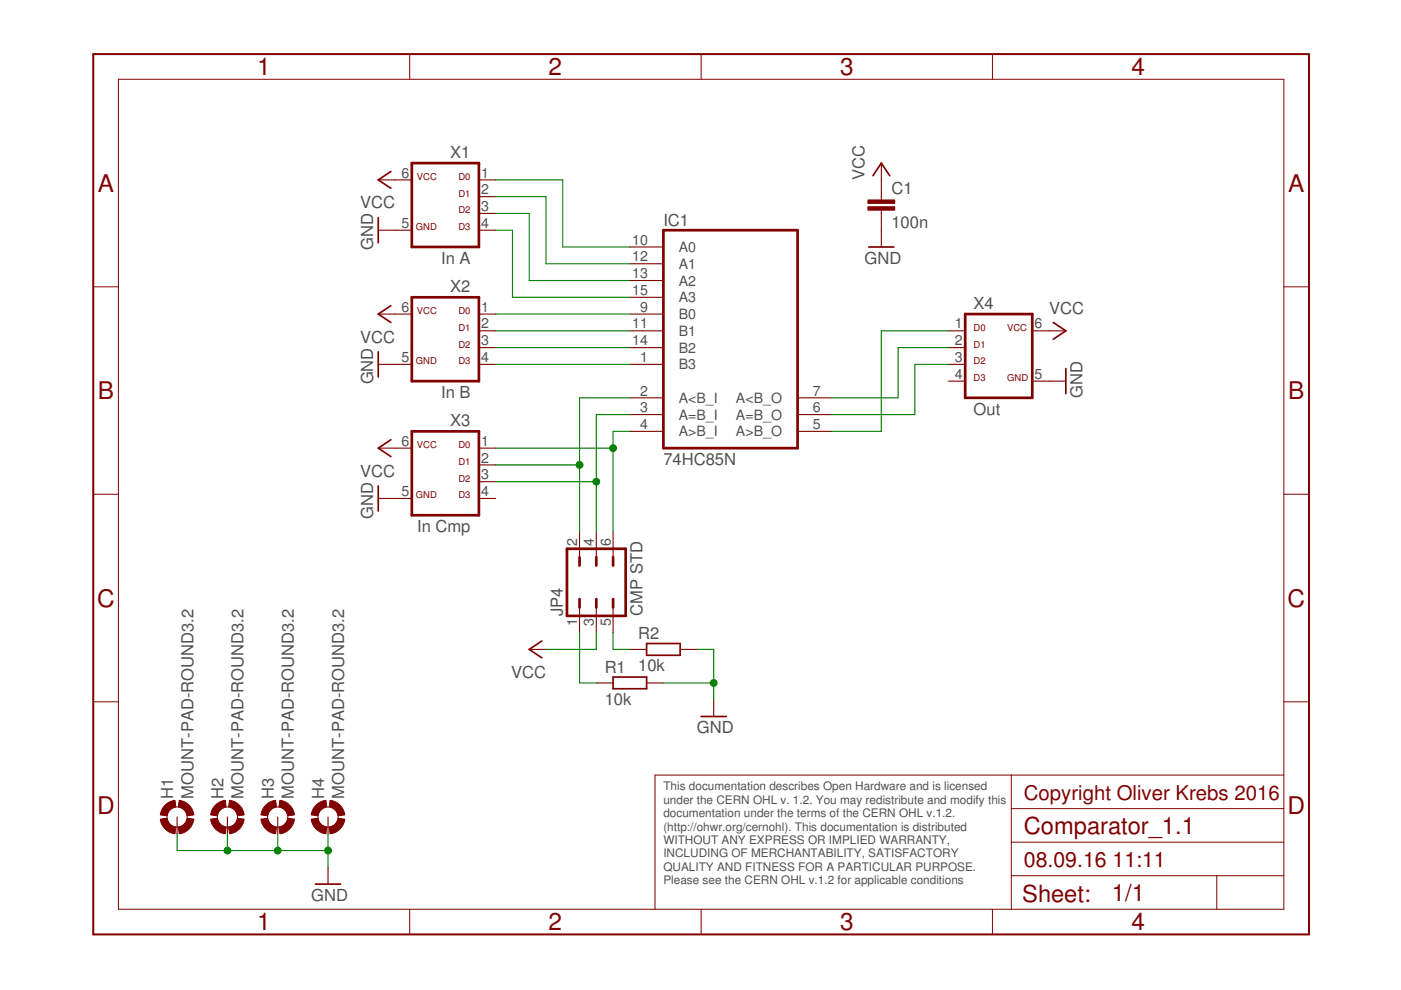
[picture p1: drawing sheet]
<svg xmlns="http://www.w3.org/2000/svg" width="297mm" height="210mm" viewBox="0 0 297 210" stroke-linecap="round" stroke-linejoin="round" font-family="sans-serif">
<g fill="none" stroke="#800000" stroke-width=".36">
<path d="M82.9 36.4l-2.7 1.7 2.7 1.8M185.1 37.3l1.8-2.7 1.7 2.7M80.2 46.1v5.4M184.2 52.4h5.3M80.2 74.6v5.3M82.9 64.8l-2.7 1.8 2.7 1.8M223.3 68.4l2.7 1.7-2.7 1.8M226 78.1v5.4M82.9 93.2l-2.7 1.8 2.7 1.8M80.2 103v5.4M114.9 135.9l-2.7 1.8 2.7 1.8M137.1 136.4h7.1v2.5h-7.1z"/>
<path d="M130 143.6h7.1v2.4h-7.1zM148.7 151.9h5.3M66.9 187.5h5.3"/>
</g>
<g fill="none" stroke="#800000" stroke-width=".23">
<path d="M80.2 38.1h7.1M101.5 38.1h3.6M186.9 34.6v7.8M80.2 48.8h7.1M101.5 48.8h3.6M101.5 41.7h3.6M101.5 45.3h3.6M133.5 52.4h7.2M133.5 55.9h7.2M133.5 59.5h7.2M186.9 44.5v7.9M80.2 77.3h7.1"/>
<path d="M80.2 66.6h7.1M101.5 77.3h3.6M101.5 66.6h3.6M101.5 70.1h3.6M101.5 73.7h3.6M133.5 77.3h7.2M133.5 66.6h7.2M133.5 70.1h7.2M133.5 73.7h7.2M133.5 63h7.2M201.1 77.3h3.5M201.1 70.1h3.5"/>
<path d="M201.1 73.7h3.5M218.9 70.1h7.1M80.2 95h7.1M101.5 95h3.6M101.5 98.6h3.6M133.5 84.3h7.2M133.5 87.9h7.2M133.5 91.5h7.2M169.1 84.3h7.1M169.1 87.9h7.1M169.1 91.5h7.1M201.1 80.8h3.5"/>
<path d="M218.9 80.8h7.1M80.2 105.7h7.1M101.5 105.7h3.6M101.5 102.1h3.6M122.9 112.8v5.3M126.4 112.8v5.3M130 112.8v5.3M112.2 137.7h3.6M122.9 128.8v5.3M126.4 128.8v5.3M130 128.8v5.3M133.5 137.7h3.6"/>
<path d="M144.2 137.7h3.6M126.4 144.8h3.6M137.1 144.8h3.6M151.3 148.4v3.5M37.5 173.2v3.6M48.2 173.2v3.6M58.9 173.2v3.6M69.6 173.2v3.6M69.6 183.9v3.6"/>
</g>
<g fill="none" stroke="#800000" stroke-width=".21">
<path d="M25.1 16.8h247.1v176h-247.1zM86.9 11.5v5.3M148.7 11.5v5.3M210.4 11.5v5.3M19.8 60.8h5.3M272.2 60.8h5.3M19.8 104.8h5.3M272.2 104.8h5.3M19.8 148.8h5.3M272.2 148.8h5.3M214.4 164.3v28.5M214.4 178.6h57.8"/>
<path d="M214.4 171.4h57.8M272.2 164.3h-133.3v28.5M86.9 192.8v5.3M148.7 192.8v5.3M210.4 192.8v5.3M214.4 185.7h57.8M258 185.7v7.1"/>
<circle cx="37.5" cy="173.2" r="2.14"/>
<circle cx="48.2" cy="173.2" r="2.14"/>
<circle cx="58.9" cy="173.2" r="2.14"/>
<circle cx="69.6" cy="173.2" r="2.14"/>
</g>
<path d="M19.8 11.5h257.7v186.6h-257.7z" fill="none" stroke="#800000" stroke-width=".42"/>
<path d="M87.3 34.6h14.2v17.8h-14.2zM140.7 48.8h28.4v46.2h-28.4zM87.3 63h14.2v17.8h-14.2zM204.6 66.6h14.3v17.7h-14.3zM87.3 91.5h14.2v17.7h-14.2zM120.2 116.4h12.5v14.2h-12.5zM122.9 118.1v1.8M126.4 118.1v1.8M130 118.1v1.8M122.9 127v1.8M126.4 127v1.8M130 127v1.8" fill="none" stroke="#800000" stroke-width=".57"/>
<g fill="#800000" stroke="#800000" stroke-width=".21">
<path d="M35 170.7l.9-.6 1.2-.4 .2 1.4-.8 .2a2.04 2.04 0 0 0-1.1 1.7l-1.4-.2v-.3a3.2 3.2 0 0 1 1-1.8z" fill-rule="evenodd"/>
<path d="M34 173.7l1.4-.2 .5 1.1a2.05 2.05 0 0 0 1.4 .8l-.2 1.4a3.6 3.6 0 0 1-3.1-3.1z" fill-rule="evenodd"/>
<path d="M37.8 175.4a2.11 2.11 0 0 0 1.9-1.9l1.4 .2a3.6 3.6 0 0 1-3.1 3.1z" fill-rule="evenodd"/>
<path d="M38 169.7a3.6 3.6 0 0 1 3.1 3.1l-1.4 .2-.5-1.1-.6-.6-.8-.2z" fill-rule="evenodd"/>
<path d="M45.7 170.7l.8-.6 1.3-.4 .1 1.4-.7 .2a2.04 2.04 0 0 0-1.1 1.7l-1.4-.2v-.3a3.2 3.2 0 0 1 1-1.8z" fill-rule="evenodd"/>
<path d="M44.7 173.7l1.4-.2a2.12 2.12 0 0 0 1.8 1.9l-.1 1.4a3.6 3.6 0 0 1-3.1-3.1z" fill-rule="evenodd"/>
<path d="M48.5 175.4a2.11 2.11 0 0 0 1.9-1.9l1.4 .2a3.5 3.5 0 0 1-3.1 3.1z" fill-rule="evenodd"/>
<path d="M48.7 169.7a3.5 3.5 0 0 1 3.1 3.1l-1.4 .2-.5-1.1-.6-.6-.8-.2z" fill-rule="evenodd"/>
<path d="M56.3 170.7l.9-.6 1.2-.4 .2 1.4-.8 .2a2.04 2.04 0 0 0-1.1 1.7l-1.4-.2 .1-.3a3.4 3.4 0 0 1 .9-1.8z" fill-rule="evenodd"/>
<path d="M55.3 173.7l1.4-.2a2.12 2.12 0 0 0 1.9 1.9l-.2 1.4a3.6 3.6 0 0 1-3.1-3.1z" fill-rule="evenodd"/>
<path d="M59.1 175.4a2.11 2.11 0 0 0 1.9-1.9l1.4 .2a3.6 3.6 0 0 1-3.1 3.1z" fill-rule="evenodd"/>
<path d="M59.3 169.7a3.6 3.6 0 0 1 3.1 3.1l-1.4 .2-.5-1.1-.6-.6-.8-.2z" fill-rule="evenodd"/>
<path d="M67 170.7l.9-.6 1.2-.4 .2 1.4-.8 .2a2.12 2.12 0 0 0-1.1 1.7l-1.4-.2v-.3a3.4 3.4 0 0 1 1-1.8z" fill-rule="evenodd"/>
<path d="M66 173.7l1.4-.2 .5 1.1a2.05 2.05 0 0 0 1.4 .8l-.2 1.4a3.6 3.6 0 0 1-3.1-3.1z" fill-rule="evenodd"/>
<path d="M69.8 175.4a2.16 2.16 0 0 0 1.9-1.9l1.4 .2a3.6 3.6 0 0 1-3.1 3.1z" fill-rule="evenodd"/>
<path d="M70 169.7a3.6 3.6 0 0 1 3.1 3.1l-1.4 .2a2.17 2.17 0 0 0-1.9-1.9z" fill-rule="evenodd"/>
</g>
<g fill="#800000" stroke="#800000" stroke-width=".21">
<path d="M184 43.8h5.7v.8h-5.7z"/>
<path d="M184 42.4h5.7v.7h-5.7z"/>
</g>
<g fill="none" stroke="#008000" stroke-width=".23">
<path d="M105.1 38.1h14.2v14.3h14.2M105.1 41.7h10.7v14.2h17.7M105.1 45.3h7.1v14.2h21.3M105.1 48.8h3.5v14.2h24.9M105.1 66.6h28.4M105.1 70.1h28.4M105.1 73.7h28.4M105.1 77.3h28.4M201.1 70.1h-14.2v21.4h-10.7M201.1 73.7h-10.7v10.6h-14.2M201.1 77.3h-7.1v10.6h-17.8M105.1 98.6h17.8"/>
<path d="M105.1 95h24.9M133.5 87.9h-7.1v24.9M133.5 84.3h-10.6v28.5M133.5 91.5h-3.5v21.3M105.1 102.1h21.3M122.9 134.1v10.7h3.5M126.4 134.1v3.6h-10.6M130 134.1v3.6h3.5M147.8 137.7h3.5v10.7M140.7 144.8h10.6M37.5 176.8v3.5h32.1M48.2 176.8v3.5"/>
<path d="M58.9 176.8v3.5M69.6 176.8v7.1"/>
</g>
<g fill="#008000" stroke="#008000" stroke-width=".21">
<circle cx="151.3" cy="144.8" r=".72"/>
<circle cx="69.6" cy="180.3" r=".72"/>
<circle cx="58.9" cy="180.3" r=".72"/>
<circle cx="48.2" cy="180.3" r=".72"/>
<circle cx="126.4" cy="102.1" r=".72"/>
<circle cx="122.9" cy="98.6" r=".72"/>
<circle cx="130" cy="95" r=".72"/>
</g>
<g font-size="5.2" fill="#800000">
<text x="54.5" y="16">1</text>
<text x="116.3" y="16">2</text>
<text x="178.1" y="16">3</text>
<text x="239.9" y="16">4</text>
<text x="20.7" y="40.6">A</text>
<text x="273.1" y="40.6">A</text>
<text x="20.7" y="84.6">B</text>
<text x="273.1" y="84.6">B</text>
<text x="20.6" y="128.6">C</text>
<text x="273" y="128.6">C</text>
<text x="20.6" y="172.6">D</text>
<text x="273" y="172.6">D</text>
<text x="54.5" y="197.3">1</text>
<text x="116.3" y="197.3">2</text>
<text x="178.1" y="197.3">3</text>
<text x="239.9" y="197.3">4</text>
</g>
<g font-size="5" fill="#800000">
<text x="217.1" y="176.8">Comparator_1.1</text>
<text x="216.7" y="191.2">Sheet:</text>
<text x="235.8" y="191">1/1</text>
</g>
<g font-size="4.5" fill="#800000">
<text x="217.1" y="183.9">08.09.16</text>
<text x="235.9" y="183.9">11:11</text>
</g>
<text font-size="4.3" fill="#800000" x="217.1" y="169.7">Copyright Oliver Krebs 2016</text>
<g font-size="3.5" fill="#505050">
<text x="95.5" y="33.5">X1</text>
<text x="183.3" y="38.1" transform="rotate(-90 183.3 38.1)">VCC</text>
<text x="189" y="41.2">C1</text>
<text x="76.4" y="44.2">VCC</text>
<text x="140.6" y="47.9">IC1</text>
<text x="79.2" y="53.1" transform="rotate(-90 79.2 53.1)">GND</text>
<text x="189" y="48.3">100n</text>
<text x="93.5" y="55.9">In A</text>
<text x="183.3" y="55.9">GND</text>
<text x="95.5" y="62">X2</text>
<text x="206.4" y="65.5">X4</text>
<text x="222.4" y="66.6">VCC</text>
<text x="76.4" y="72.6">VCC</text>
<text x="79.2" y="81.5" transform="rotate(-90 79.2 81.5)">GND</text>
<text x="93.5" y="84.4">In B</text>
<text x="206.4" y="87.9">Out</text>
<text x="229.5" y="84.4" transform="rotate(-90 229.5 84.4)">GND</text>
<text x="95.5" y="90.4">X3</text>
<text x="76.4" y="101.1">VCC</text>
<text x="140.6" y="98.6">74HC85N</text>
<text x="79.2" y="109.9" transform="rotate(-90 79.2 109.9)">GND</text>
<text x="88.4" y="112.8">In Cmp</text>
<text x="119.3" y="130.6" transform="rotate(-90 119.3 130.6)">JP4</text>
<text x="136.2" y="130.6" transform="rotate(-90 136.2 130.6)">CMP STD</text>
<text x="135.3" y="135.6">R2</text>
<text x="108.4" y="143.7">VCC</text>
<text x="128.2" y="142.7">R1</text>
<text x="135.3" y="142.3">10k</text>
<text x="128.2" y="149.4">10k</text>
<text x="147.8" y="155.5">GND</text>
<text x="36.7" y="169.3" transform="rotate(-90 36.7 169.3)">H1</text>
<text x="41" y="169.3" transform="rotate(-90 41 169.3)">MOUNT-PAD-ROUND3.2</text>
<text x="47.4" y="169.3" transform="rotate(-90 47.4 169.3)">H2</text>
<text x="51.7" y="169.3" transform="rotate(-90 51.7 169.3)">MOUNT-PAD-ROUND3.2</text>
<text x="58.1" y="169.3" transform="rotate(-90 58.1 169.3)">H3</text>
<text x="62.3" y="169.3" transform="rotate(-90 62.3 169.3)">MOUNT-PAD-ROUND3.2</text>
<text x="68.7" y="169.3" transform="rotate(-90 68.7 169.3)">H4</text>
<text x="73" y="169.3" transform="rotate(-90 73 169.3)">MOUNT-PAD-ROUND3.2</text>
<text x="66" y="191">GND</text>
</g>
<g font-size="3" fill="#505050">
<text x="85.2" y="37.6">6</text>
<text x="102" y="37.6">1</text>
<text x="102" y="41.2">2</text>
<text x="102" y="44.8">3</text>
<text x="85.2" y="48.3">5</text>
<text x="102" y="48.3">4</text>
<text x="134" y="51.9">10</text>
<text x="143.9" y="53.4">A0</text>
<text x="134" y="55.4">12</text>
<text x="134" y="59">13</text>
<text x="143.9" y="57">A1</text>
<text x="134" y="62.5">15</text>
<text x="143.9" y="60.5">A2</text>
<text x="143.9" y="64.1">A3</text>
<text x="85.2" y="66.1">6</text>
<text x="102" y="66.1">1</text>
<text x="102" y="69.6">2</text>
<text x="134" y="69.6">11</text>
<text x="135.7" y="66.1">9</text>
<text x="143.9" y="67.7">B0</text>
<text x="143.9" y="71.2">B1</text>
<text x="202.5" y="69.6">1</text>
<text x="219.4" y="69.6">6</text>
<text x="85.2" y="76.8">5</text>
<text x="102" y="73.2">3</text>
<text x="102" y="76.8">4</text>
<text x="134" y="73.2">14</text>
<text x="135.7" y="76.8">1</text>
<text x="143.9" y="74.8">B2</text>
<text x="202.5" y="73.2">2</text>
<text x="202.5" y="76.8">3</text>
<text x="135.7" y="83.9">2</text>
<text x="143.9" y="78.3">B3</text>
<text x="172.4" y="83.9">7</text>
<text x="202.5" y="80.3">4</text>
<text x="219.4" y="80.3">5</text>
<text x="135.7" y="87.4">3</text>
<text x="143.9" y="85.4">A&lt;B_I</text>
<text x="143.9" y="89">A=B_I</text>
<text x="156" y="89">A=B_O</text>
<text x="156" y="85.4">A&lt;B_O</text>
<text x="172.4" y="87.4">6</text>
<text x="85.2" y="94.5">6</text>
<text x="102" y="94.5">1</text>
<text x="135.7" y="91">4</text>
<text x="143.9" y="92.5">A&gt;B_I</text>
<text x="156" y="92.5">A&gt;B_O</text>
<text x="172.4" y="91">5</text>
<text x="102" y="98.1">2</text>
<text x="102" y="101.6">3</text>
<text x="85.2" y="105.2">5</text>
<text x="102" y="105.2">4</text>
<text x="122.4" y="115.9" transform="rotate(-90 122.4 115.9)">2</text>
<text x="125.9" y="115.9" transform="rotate(-90 125.9 115.9)">4</text>
<text x="129.5" y="115.9" transform="rotate(-90 129.5 115.9)">6</text>
<text x="122.4" y="132.7" transform="rotate(-90 122.4 132.7)">1</text>
<text x="125.9" y="132.7" transform="rotate(-90 125.9 132.7)">3</text>
<text x="129.5" y="132.7" transform="rotate(-90 129.5 132.7)">5</text>
</g>
<g font-size="2.5" fill="#505050">
<text x="140.6" y="167.6">This documentation describes Open Hardware and is licensed</text>
<text x="140.6" y="170.4">under the CERN OHL v. 1.2. You may redistribute and modify this</text>
<text x="140.6" y="173.3">documentation under the terms of the CERN OHL v.1.2.</text>
<text x="140.6" y="176.1">(http://ohwr.org/cernohl). This documentation is distributed</text>
<text x="140.6" y="178.9">WITHOUT ANY EXPRESS OR IMPLIED WARRANTY,</text>
<text x="140.6" y="181.8">INCLUDING OF MERCHANTABILITY, SATISFACTORY</text>
<text x="140.6" y="184.6">QUALITY AND FITNESS FOR A PARTICULAR PURPOSE.</text>
<text x="140.6" y="187.5">Please see the CERN OHL v.1.2 for applicable conditions</text>
</g>
<g font-size="2" fill="#800000">
<text x="88.4" y="38.1">VCC</text>
<text x="97.2" y="38.1">D0</text>
<text x="97.2" y="41.7">D1</text>
<text x="97.2" y="45.3">D2</text>
<text x="88.2" y="48.8">GND</text>
<text x="97.2" y="48.8">D3</text>
<text x="88.4" y="66.6">VCC</text>
<text x="97.2" y="66.6">D0</text>
<text x="97.2" y="70.1">D1</text>
<text x="206.4" y="70.1">D0</text>
<text x="213.5" y="70.1">VCC</text>
<text x="88.2" y="77.2">GND</text>
<text x="97.2" y="73.7">D2</text>
<text x="97.2" y="77.2">D3</text>
<text x="206.4" y="77.2">D2</text>
<text x="206.4" y="73.7">D1</text>
<text x="206.4" y="80.8">D3</text>
<text x="213.5" y="80.8">GND</text>
<text x="88.4" y="95">VCC</text>
<text x="97.2" y="95">D0</text>
<text x="97.2" y="98.6">D1</text>
<text x="88.2" y="105.7">GND</text>
<text x="97.2" y="102.1">D2</text>
<text x="97.2" y="105.7">D3</text>
</g>
</svg>
